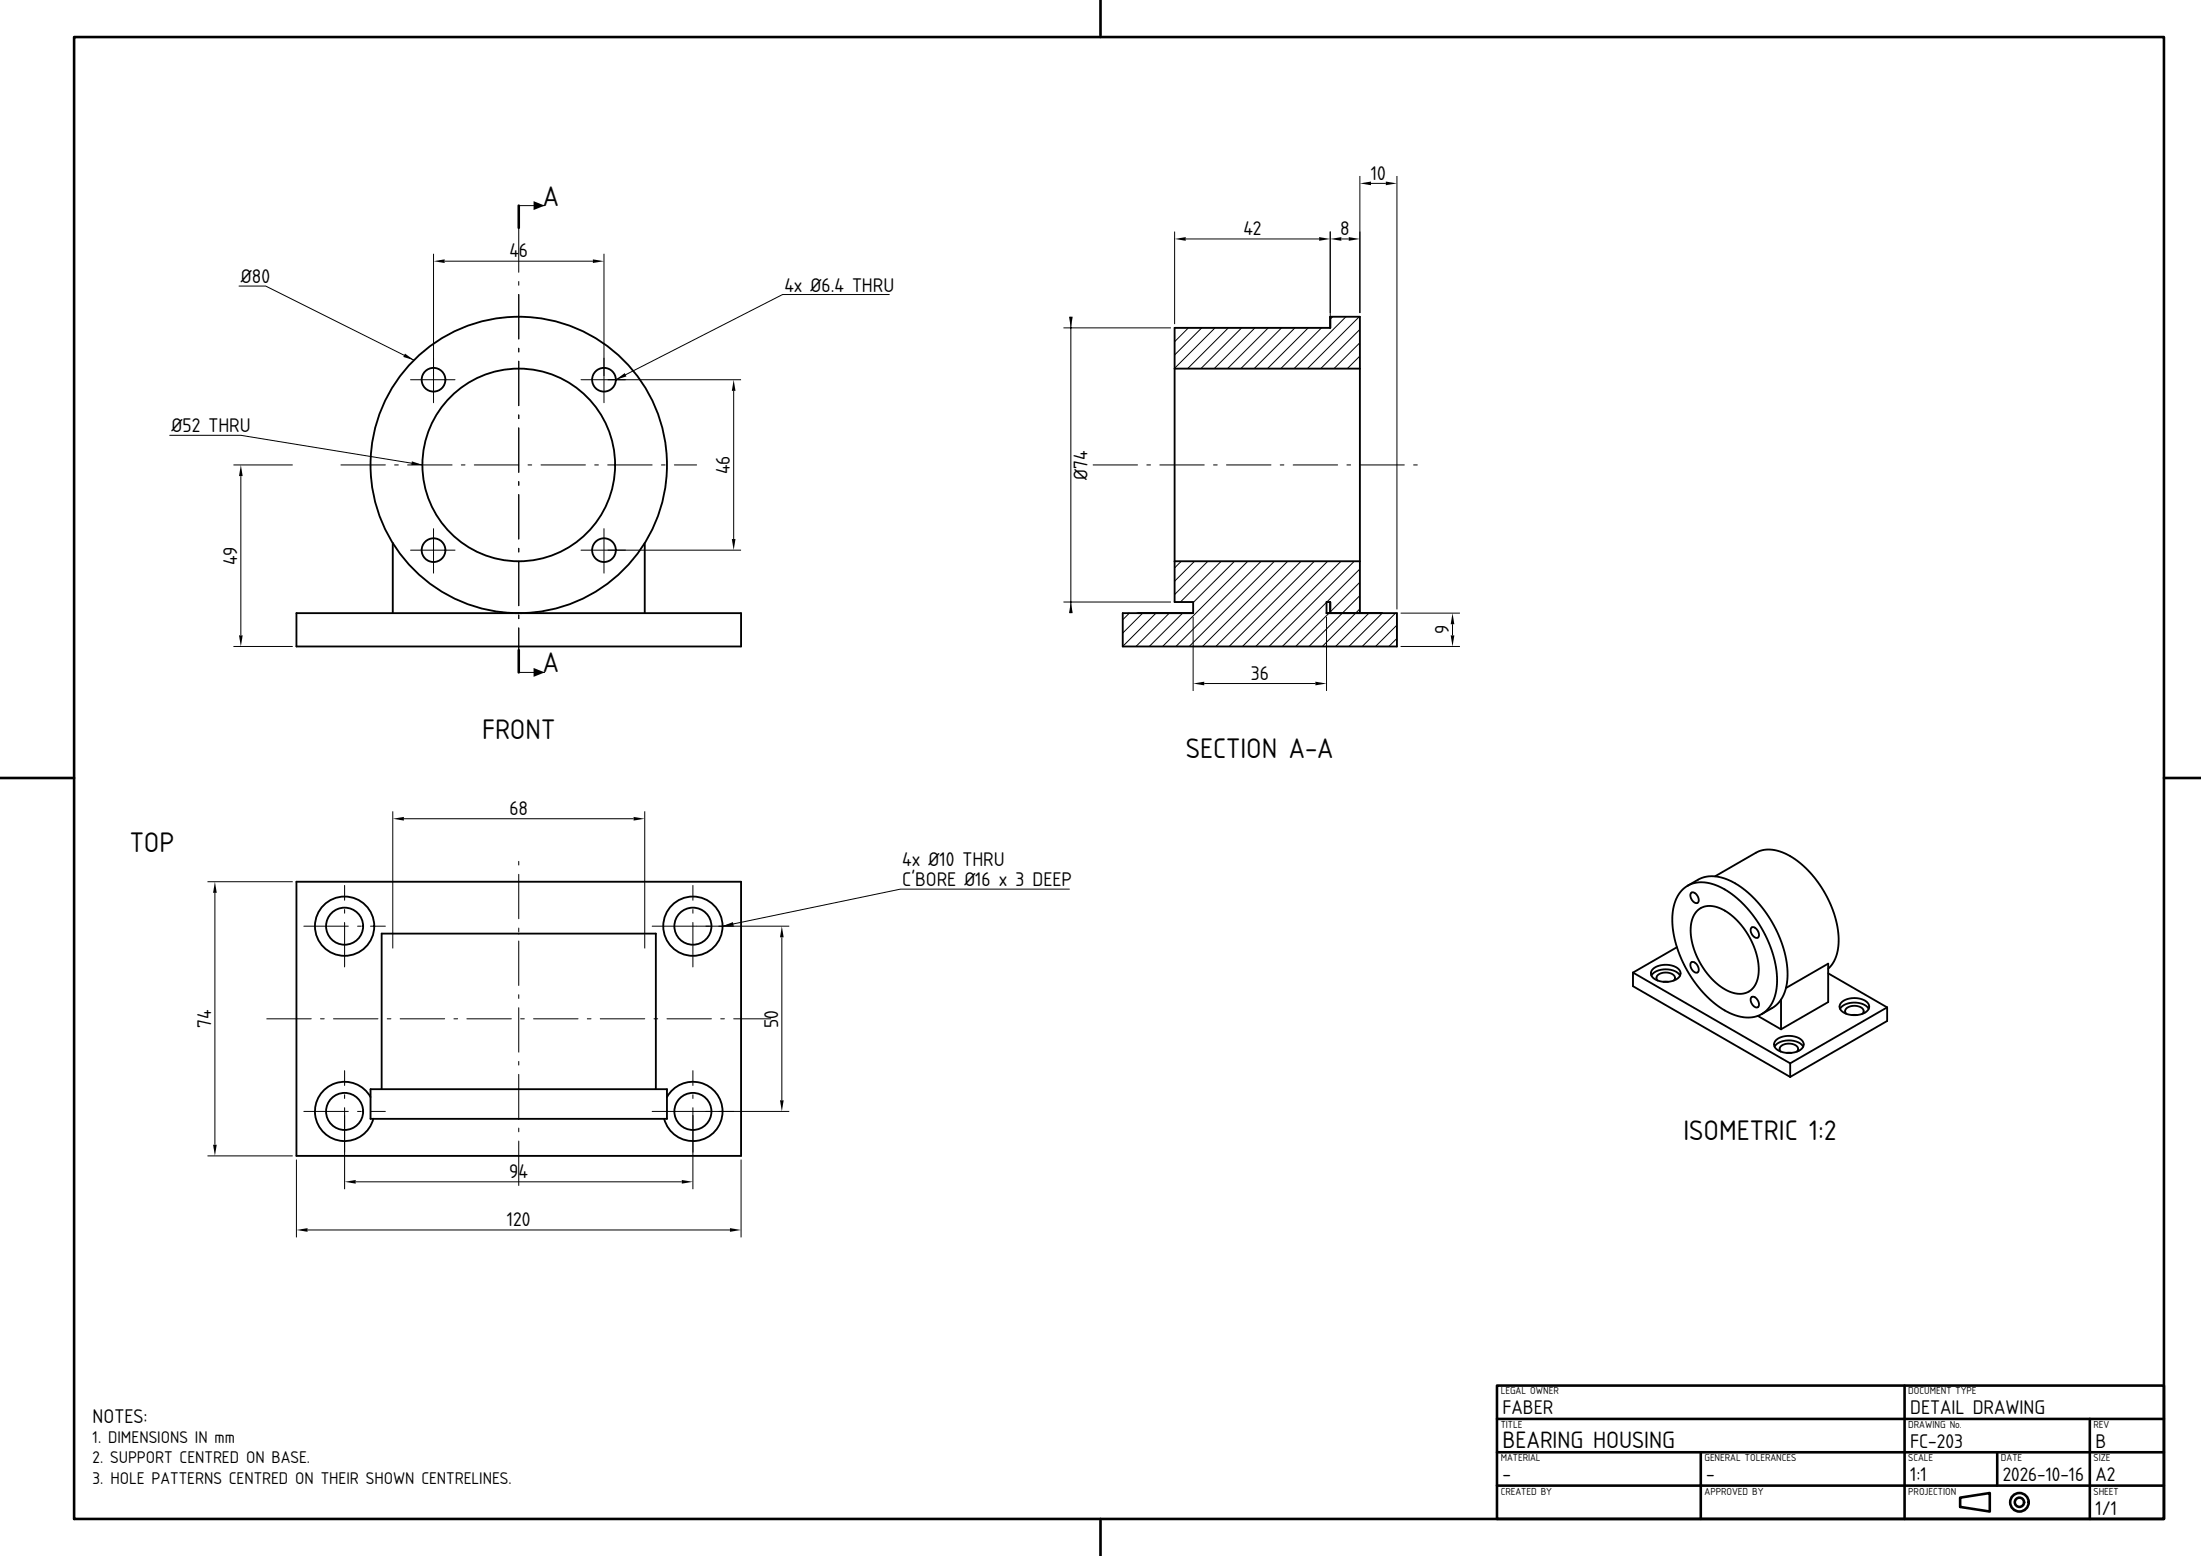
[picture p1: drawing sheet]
<svg xmlns="http://www.w3.org/2000/svg" width="594mm" height="420mm" viewBox="0 0 594 420" stroke-linecap="round" stroke-linejoin="round" font-family="sans-serif">
<!-- layer: visible -->
<g fill="none" stroke="#000" stroke-width=".5">
<path d="M317 99.5v52M317 99.5h50M359 85.5v3M359 85.5h8v14M359 88.5h-42v11M367 99.5v52M106 146.6v18.9M174 146.6v18.9M317 151.5v11h5v3M317 151.5h50M367 151.5v14h6M80 165.5h120v9h-120z"/>
<path d="M307 165.5h15M322 165.5h-19v9h74v-9h-19M358 165.5h1M359 162.5v3M359 162.5h-1v3M80 238h120v74h-120zM455.5 239.1l3.1-1.8 1.8-.6 2.5-.1 2.4 .5a21.4 21.4 0 0 1 10.3 7.9 29.1 29.1 0 0 1 6.7 20.2 9 9 0 0 1-4 6.9l-2.8 1.6M455.5 239.1a10 10 0 0 0-4.2 9.1 30.9 30.9 0 0 0 15.1 25l2.5 1 2.4 .4 2.2-.1 2-.8M455.5 239.1l1.3-.6 1.8-.3h1.9l2 .5a21.4 21.4 0 0 1 10.2 7.9 29.1 29.1 0 0 1 6.7 20.3 9 9 0 0 1-3.9 6.8M462.8 236.6l12-6.9 2.7-.4 2.9 .5a20.4 20.4 0 0 1 10.2 8.3 26.3 26.3 0 0 1 5.5 17.9 9 9 0 0 1-2.7 5.5M452.6 255.7l-11.9 6.8M456.4 259.8l.8-.1 .8 .8 .5 1.2-.3 .8-.8-.1-.8-.8-.4-1z"/>
<path d="M456.4 241l.8-.1 .8 .8 .5 1.2-.3 .8h-.8l-.8-.8-.4-1.1zM458.2 245.7l1.1-.7 1.3-.4h1.5l1.7 .4a19.2 19.2 0 0 1 10.7 18.2 5.2 5.2 0 0 1-7.8 4.4 19.6 19.6 0 0 1-10.4-17.8 6.4 6.4 0 0 1 1.9-4.1zM472.7 250.4l.8-.1 .8 .8 .4 1.2-.3 .8h-.7l-.9-.8-.3-1.2zM440.7 262.5l42.4 24.5M440.7 262.5v3.7l42.4 24.5M445.7 263.3a5.4 5.4 0 0 1 6.8-.9l.9 .9M446.1 261.6a5.5 5.5 0 0 1 7.2 .4l.2 .6v.6l-1 1.1-1.8 .6-2.1 .1a2.79 2.79 0 0 1-3-2.6zM447.4 264.7l-.4-.7a2.47 2.47 0 0 1 3.3-1.4 1.5 1.5 0 0 1 1.7 1.5l-.3 .6M448.9 265h1.3M472.7 269.2l.8-.1 .8 .8 .4 1.2-.3 .7h-.7l-.9-.8-.3-1.1zM474.4 274.2l6.3 3.6M480.7 269.8v8"/>
<path d="M482 266.7l11.4-6.6v10.4l-12.7 7.3M493.4 262.7l15.9 9.2M496.6 272.3a5.4 5.4 0 0 1 6.8-1l.9 1M497 270.6a5.5 5.5 0 0 1 7.2 .4l.2 .6v.6l-1 1.1-1.8 .6-2.1 .1a2.79 2.79 0 0 1-3-2.6zM498.3 273.6l-.3-.6a2.47 2.47 0 0 1 3.3-1.4 1.5 1.5 0 0 1 1.6 1.5l-.3 .5M499.8 274h1.3M509.3 271.9l-26.2 15.1M509.3 271.9v3.7l-26.2 15.1M100 294h80v8h-80zM100 296.1a8 8 0 0 0-12.6-1.8 8 8 0 0 0 1.6 12.6 8 8 0 0 0 11.7-4.9M103 294v-42h74v42M180 296.1a8 8 0 0 1 12.6-1.8 8 8 0 0 1-1.6 12.6 8 8 0 0 1-11.7-4.9"/>
<path d="M478.9 282.5a5.4 5.4 0 0 1 6.8-.9l.9 .9M479.3 280.8a5.5 5.5 0 0 1 7.3 .4l.2 .6-.1 .6-1 1.1-1.8 .6-2.1 .1a2.79 2.79 0 0 1-3-2.6zM480.6 283.9l-.3-.7a2.47 2.47 0 0 1 3.3-1.4 1.5 1.5 0 0 1 1.7 1.5l-.3 .6M482.1 284.2h1.3M483.1 287v3.7"/>
<circle cx="117" cy="102.5" r="3.2"/>
<circle cx="163" cy="102.5" r="3.2"/>
<circle cx="140" cy="125.5" r="26"/>
<circle cx="140" cy="125.5" r="40"/>
<circle cx="117" cy="148.5" r="3.2"/>
<circle cx="163" cy="148.5" r="3.2"/>
<circle cx="93" cy="250" r="8"/>
<circle cx="93" cy="250" r="5"/>
<circle cx="187" cy="250" r="8"/>
<circle cx="187" cy="250" r="5"/>
<circle cx="93" cy="300" r="5"/>
<circle cx="187" cy="300" r="5"/>
</g>
<!-- layer: hatch -->
<g fill="none" stroke="#000" stroke-width=".27">
<path d="M317.1 88.5l-.1 .1M320.7 88.5l-3.7 3.7M324.3 88.5l-7.3 7.3M327.9 88.5l-10.9 10.9M331.5 88.5l-11 11M335.1 88.5l-11 11M338.7 88.5l-11 11M342.3 88.5l-11 11M345.9 88.5l-11 11M349.5 88.5l-11 11M353.1 88.5l-11 11M356.6 88.5l-11 11"/>
<path d="M359.6 85.5l-.6 .6M363.2 85.5l-14 14M366.8 85.5l-14 14M367 96.1l-3.4 3.4M367 92.5l-7 7M367 88.9l-10.6 10.6M318.8 151.5l-1.8 1.8M322.4 151.5l-5.4 5.4M326 151.5l-9 9M329.6 151.5l-11 11M333.2 151.5l-11.2 11.2M336.8 151.5l-23 23"/>
<path d="M340.3 151.5l-23 23M343.9 151.5l-23 23M347.5 151.5l-23 23M351.1 151.5l-23 23M354.7 151.5l-23 23M358.3 151.5l-23 23M361.9 151.5l-23 23M365.5 151.5l-23 23M367 157.2l-8 8M367 153.6l-8.9 8.9M304.8 165.5l-1.8 1.8M308.4 165.5l-5.4 5.4"/>
<path d="M312 165.5l-9 9M315.6 165.5l-9 9M319.2 165.5l-9 9M358 162.6l-11.9 11.9M358.7 165.5l-9 9M367 164.4l-10.1 10.1M367 160.8l-13.7 13.7M369.4 165.5l-9 9M373 165.5l-9 9M376.6 165.5l-9 9M377 172.3l-2.2 2.2M377 168.7l-5.8 5.8"/>
</g>
<!-- layer: center -->
<g fill="none" stroke="#000" stroke-width=".27">
<path d="M140 58v1M140 61.5v12M140 76v1M140 79.5v12M117 96.7v12M140 94v1M140 97.5v12M163 96.7v12M110.8 102.5h12M140 112v1M140 115.5v12M156.8 102.5h12"/>
<path d="M92 125.5h12M106.5 125.5h1M110 125.5h12M124.5 125.5h1M128 125.5h12M140 130v1M140 133.5v12M142.5 125.5h1M146 125.5h12M160.5 125.5h1M164 125.5h12M178.5 125.5h1"/>
<path d="M182 125.5h6M295 125.5h12M309.5 125.5h1M313 125.5h12M327.5 125.5h1M331 125.5h12M345.5 125.5h1M349 125.5h12M363.5 125.5h1M367 125.5h12M381.5 125.5h1M110.8 148.5h12"/>
<path d="M117 142.7v12M140 148v1M140 151.5v12M156.8 148.5h12M163 142.7v12M140 166v1M140 169.5v12M93 239v4M140 232.5v1M140 236v12M187 239v4M82 250h12"/>
<path d="M93 245.5v1M93 249v12M96.5 250h1M100 250h4M140 250.5v1M140 254v12M176 250h12M187 245.5v1M187 249v12M190.5 250h1M194 250h4M72 275h12"/>
<path d="M86.5 275h1M90 275h12M104.5 275h1M108 275h12M122.5 275h1M126 275h12M140 268.5v1M140 272v12M140.5 275h1M144 275h12M158.5 275h1M162 275h12"/>
<path d="M176.5 275h1M180 275h12M194.5 275h1M198 275h10M82 300h12M93 289v4M93 295.5v1M93 299v12M96.5 300h1M100 300h4M140 286.5v1M140 290v12"/>
<path d="M176 300h12M187 289v4M187 295.5v1M187 299v12M190.5 300h1M194 300h4M140 304.5v1M140 308v12"/>
</g>
<!-- layer: dim -->
<path d="M140 55.5h7M64.5 77.2h7.2l40 20M240 79.5h-28.8l-45 23M45.8 117.5h19.2l49 8M140 181.5h7M288.6 240h-45.6l-48 10" fill="none" stroke="#000" stroke-width=".27"/>
<path d="M144 54.3l3 1.2-3 1.2zM109.3 95.4l2.4 1.8-2.9-.9zM166.2 102.5l2.4-1.8 .5 .9zM111.2 124.5l2.8 1h-3zM144 180.3l3 1.2-3 1.2zM195 250l2.8-1.1 .2 1z" fill="#000"/>
<!-- layer: visible -->
<path d="M140 55.5v6M140 175.5v6" fill="none" stroke="#000" stroke-width=".7"/>
<!-- layer: frame -->
<g fill="none" stroke="#000" stroke-width=".7">
<path d="M20 10h564v400h-564zM297 0v10M0 210h20M584 210h10M404 374h180v36h-180zM514 374v36M404 392h180M404 383h180M459 392v18M539 392v9M564 383v27M297 410v10"/>
<path d="M404 401h180M529 404.3l8-1.3v5l-8-1.3z"/>
<circle cx="545" cy="405.5" r="2.5"/>
<circle cx="545" cy="405.5" r="1.25"/>
</g>
<!-- layer: Dimensions -->
<g fill="none" stroke="#000" stroke-width=".27">
<path d="M367 47.5v37M370 49.5h4M377 47.5v117M117 68.5v33M120 70.5h40M163 68.5v33M317 62.5v25M320 64.5h36M359 62.5v25M362 64.5h2M287 88.5h29M289 85.5v80"/>
<path d="M164 102.5h36M198 105.5v40M63 125.5h16M65 128.5v43M164 148.5h36M63 174.5h16M287 162.5h29M322 166.5v20M358 166.5v20M378 174.5h16M378 165.5h16M392 168.5v3"/>
<path d="M325 184.5h30M106 219v37M174 219v37M56 238h23M109 221h62M58 241v68M188 250h25M211 253v44M188 300h25M56 312h23M80 313v21M93 301v20"/>
<path d="M96 319h88M187 301v20M200 313v21M83 332h114"/>
</g>
<g fill="#000">
<path d="M367 49.5l3-.5v1zM374 49l3 .5-3 .5zM117 70.5l3-.5v1zM160 70l3 .5-3 .5zM317 64.5l3-.5v1zM356 64l3 .5-3 .5zM359 64.5l3-.5v1zM364 64l3 .5-3 .5zM288.5 85.5h1l-.5 3zM198 102.5l.5 3h-1zM65 125.5l.5 3h-1zM197.5 145.5h1l-.5 3z"/>
<path d="M64.5 171.5h1l-.5 3zM289 162.5l.5 3h-1zM392 165.5l.5 3h-1zM391.5 171.5h1l-.5 3zM322 184.5l3-.5v1zM355 184l3 .5-3 .5zM106 221l3-.5v1zM171 220.5l3 .5-3 .5zM58 238l.5 3h-1zM211 250l.5 3h-1zM210.5 297h1l-.5 3zM57.5 309h1l-.5 3z"/>
<path d="M93 319l3-.5v1zM184 318.5l3 .5-3 .5zM80 332l3-.5v1zM197 331.5l3 .5-3 .5z"/>
</g>
<g font-size="7.2">
<text x="146.5" y="55.5">A</text>
<text x="146.5" y="181.5">A</text>
<text x="130.1" y="199.5">FRONT</text>
<text x="320.1" y="204.5">SECTION A-A</text>
<text x="35" y="230">TOP</text>
<text x="454.3" y="307.7">ISOMETRIC 1:2</text>
</g>
<text font-size="6" x="405.5" y="390.8">BEARING HOUSING</text>
<g font-size="5">
<text x="370" y="48.5">10</text>
<text x="335.5" y="63.5">42</text>
<text x="361.7" y="63.5">8</text>
<text x="137.5" y="69.5">46</text>
<text x="65" y="76.4">Ø80</text>
<text x="211.7" y="78.7">4x Ø6.4 THRU</text>
<text x="46.3" y="116.7">Ø52 THRU</text>
<text x="197" y="128" transform="rotate(-90 197 128)">46</text>
<text x="293.5" y="129.5" transform="rotate(-90 293.5 129.5)">Ø74</text>
<text x="64" y="152.5" transform="rotate(-90 64 152.5)">49</text>
<text x="391" y="171.3" transform="rotate(-90 391 171.3)">9</text>
<text x="337.6" y="183.5">36</text>
<text x="137.5" y="220">68</text>
<text x="243.5" y="233.7">4x Ø10 THRU</text>
<text x="243.5" y="239.2">C'BORE Ø16 x 3 DEEP</text>
<text x="57" y="277.5" transform="rotate(-90 57 277.5)">74</text>
<text x="210" y="277.4" transform="rotate(-90 210 277.4)">50</text>
<text x="137.5" y="318">94</text>
<text x="136.8" y="331">120</text>
<text x="25" y="384">NOTES:</text>
<text x="405.5" y="381.8">FABER</text>
<text x="515.5" y="381.8">DETAIL DRAWING</text>
<text x="515.5" y="390.8">FC-203</text>
<text x="565.5" y="390.8">B</text>
<text x="405.5" y="399.8">-</text>
<text x="460.5" y="399.8">-</text>
<text x="515.5" y="399.8">1:1</text>
<text x="565.5" y="399.8">A2</text>
<text x="565.5" y="408.8">1/1</text>
</g>
<text font-size="4.9" x="540.5" y="399.8">2026-10-16</text>
<g font-size="4.3">
<text x="25" y="389.5">1. DIMENSIONS IN mm</text>
<text x="25" y="395">2. SUPPORT CENTRED ON BASE.</text>
<text x="25" y="400.5">3. HOLE PATTERNS CENTRED ON THEIR SHOWN CENTRELINES.</text>
</g>
<g font-size="2.6">
<text x="405" y="376.4">LEGAL OWNER</text>
<text x="515" y="376.4">DOCUMENT TYPE</text>
<text x="405" y="385.4">TITLE</text>
<text x="515" y="385.4">DRAWING No.</text>
<text x="565" y="385.4">REV</text>
<text x="405" y="394.4">MATERIAL</text>
<text x="460" y="394.4">GENERAL TOLERANCES</text>
<text x="515" y="394.4">SCALE</text>
<text x="540" y="394.4">DATE</text>
<text x="565" y="394.4">SIZE</text>
<text x="405" y="403.4">CREATED BY</text>
<text x="460" y="403.4">APPROVED BY</text>
<text x="515" y="403.4">PROJECTION</text>
<text x="565" y="403.4">SHEET</text>
</g>
</svg>
